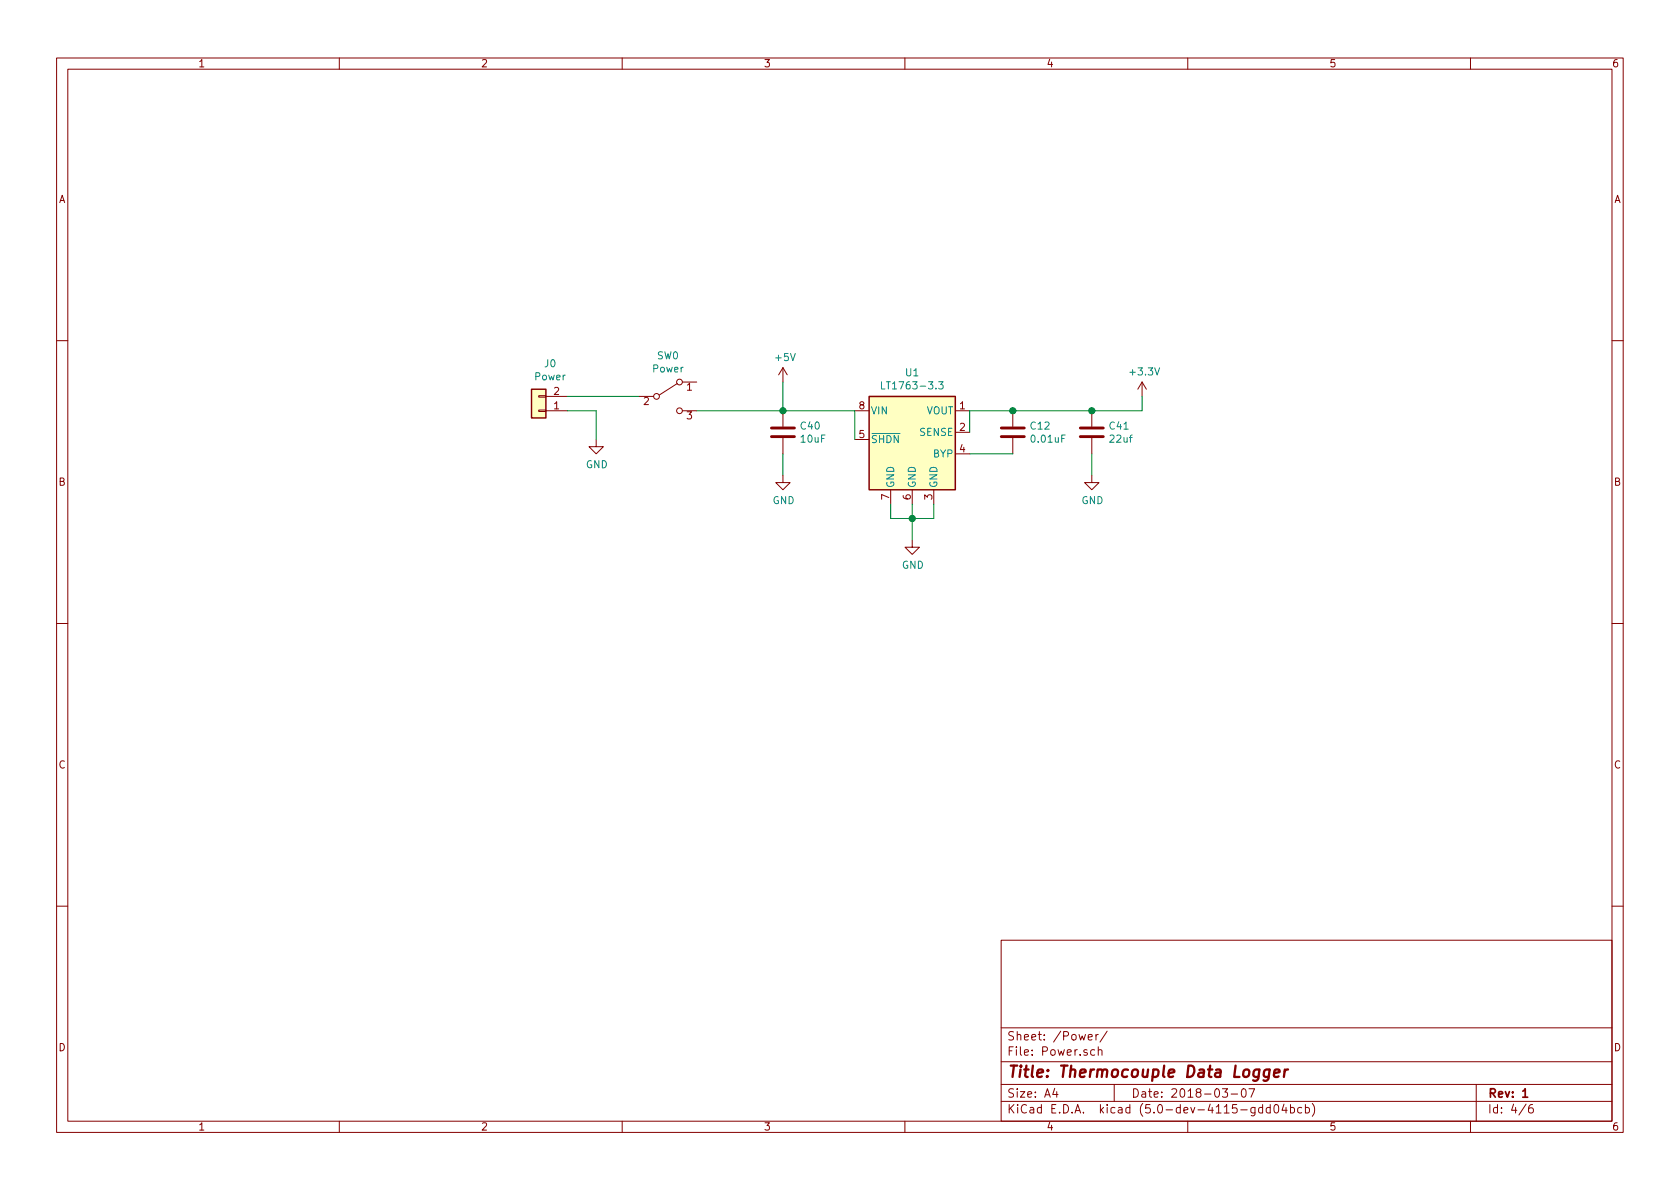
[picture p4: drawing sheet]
EESchema Schematic File Version 4
LIBS:Thermocouple Data Logger-cache
EELAYER 26 0
EELAYER END
$Descr A4 11693 8268
encoding utf-8
Sheet 4 6
Title "Thermocouple Data Logger"
Date "2018-03-07"
Rev "1"
Comp ""
Comment1 ""
Comment2 ""
Comment3 ""
Comment4 ""
$EndDescr
$Comp
L Switch:SW_SPDT SW0
U 1 1
P 4650 2750
F 0 "SW0" H 4650 3035 50  0000 C CNN
F 1 "Power" H 4650 2944 50  0000 C CNN
F 2 "Buttons_Switches_SMD:SW_SPDT_CK-JS102011SAQN" H 4650 2750 50  0001 C CNN
F 3 "" H 4650 2750 50  0001 C CNN
	1    4650 2750
	1    0    0    -1  
$EndComp
$Comp
L device:C C40
U 1 1
P 5450 3000
F 0 "C40" H 5565 3046 50  0000 L CNN
F 1 "10uF" H 5565 2955 50  0000 L CNN
F 2 "Capacitors_SMD:C_1210" H 5488 2850 50  0001 C CNN
F 3 "" H 5450 3000 50  0001 C CNN
	1    5450 3000
	1    0    0    -1  
$EndComp
$Comp
L device:C C41
U 1 1
P 7600 3000
F 0 "C41" H 7715 3046 50  0000 L CNN
F 1 "22uf" H 7715 2955 50  0000 L CNN
F 2 "Capacitors_SMD:C_1206" H 7638 2850 50  0001 C CNN
F 3 "" H 7600 3000 50  0001 C CNN
	1    7600 3000
	1    0    0    -1  
$EndComp
$Comp
L device:C C12
U 1 1
P 7050 3000
F 0 "C12" H 7165 3046 50  0000 L CNN
F 1 "0.01uF" H 7165 2955 50  0000 L CNN
F 2 "Capacitors_SMD:C_0402" H 7088 2850 50  0001 C CNN
F 3 "" H 7050 3000 50  0001 C CNN
	1    7050 3000
	1    0    0    -1  
$EndComp
$Comp
L Connector:Conn_01x02 J0
U 1 1
P 3750 2850
F 0 "J0" H 3670 2525 50  0000 C CNN
F 1 "Power" H 3670 2616 50  0000 C CNN
F 2 "Connectors_JST:JST_PH_S2B-PH-SM4-TB_02x2.00mm_Angled" H 3750 2850 50  0001 C CNN
F 3 "~" H 3750 2850 50  0001 C CNN
	1    3750 2850
	-1   0    0    1   
$EndComp
Wire Wire Line
	3950 2750 4450 2750
$Comp
L power:GND #PWR0176
U 1 1
P 6350 3750
F 0 "#PWR0176" H 6350 3500 50  0001 C CNN
F 1 "GND" H 6355 3577 50  0000 C CNN
F 2 "" H 6350 3750 50  0001 C CNN
F 3 "" H 6350 3750 50  0001 C CNN
	1    6350 3750
	1    0    0    -1  
$EndComp
$Comp
L power:+3.3V #PWR0177
U 1 1
P 7950 2750
F 0 "#PWR0177" H 7950 2600 50  0001 C CNN
F 1 "+3.3V" H 7965 2923 50  0000 C CNN
F 2 "" H 7950 2750 50  0001 C CNN
F 3 "" H 7950 2750 50  0001 C CNN
	1    7950 2750
	1    0    0    -1  
$EndComp
$Comp
L Thermocouple-Data-Logger:LT1763-3.3 U1
U 1 1
P 6350 2950
F 0 "U1" H 6350 3317 50  0000 C CNN
F 1 "LT1763-3.3" H 6350 3226 50  0000 C CNN
F 2 "Housings_SOIC:SOIC-8_3.9x4.9mm_Pitch1.27mm" H 6350 3275 50  0001 C CNN
F 3 "http://www.linear.com/docs/3903" H 6350 2950 50  0001 C CNN
	1    6350 2950
	1    0    0    -1  
$EndComp
Wire Wire Line
	4850 2850 5450 2850
$Comp
L power:GND #PWR0178
U 1 1
P 5450 3300
F 0 "#PWR0178" H 5450 3050 50  0001 C CNN
F 1 "GND" H 5455 3127 50  0000 C CNN
F 2 "" H 5450 3300 50  0001 C CNN
F 3 "" H 5450 3300 50  0001 C CNN
	1    5450 3300
	1    0    0    -1  
$EndComp
Wire Wire Line
	5450 3300 5450 3150
Wire Wire Line
	6200 3500 6200 3600
Wire Wire Line
	6200 3600 6350 3600
Wire Wire Line
	6500 3600 6500 3500
Wire Wire Line
	6350 3500 6350 3600
Connection ~ 6350 3600
Wire Wire Line
	6350 3600 6500 3600
Wire Wire Line
	6350 3750 6350 3600
Wire Wire Line
	6750 2850 6750 3000
Wire Wire Line
	7950 2850 7950 2750
Connection ~ 7600 2850
Wire Wire Line
	7600 2850 7950 2850
Wire Wire Line
	6750 2850 7050 2850
$Comp
L power:GND #PWR0179
U 1 1
P 7600 3300
F 0 "#PWR0179" H 7600 3050 50  0001 C CNN
F 1 "GND" H 7605 3127 50  0000 C CNN
F 2 "" H 7600 3300 50  0001 C CNN
F 3 "" H 7600 3300 50  0001 C CNN
	1    7600 3300
	1    0    0    -1  
$EndComp
Wire Wire Line
	7600 3300 7600 3150
Connection ~ 7050 2850
Wire Wire Line
	7050 2850 7600 2850
Wire Wire Line
	6750 3150 7050 3150
$Comp
L power:GND #PWR0180
U 1 1
P 4150 3050
F 0 "#PWR0180" H 4150 2800 50  0001 C CNN
F 1 "GND" H 4155 2877 50  0000 C CNN
F 2 "" H 4150 3050 50  0001 C CNN
F 3 "" H 4150 3050 50  0001 C CNN
	1    4150 3050
	1    0    0    -1  
$EndComp
Wire Wire Line
	3950 2850 4150 2850
Wire Wire Line
	4150 2850 4150 3050
Wire Wire Line
	5950 2850 5950 3050
Wire Wire Line
	5450 2850 5950 2850
Connection ~ 5450 2850
Wire Wire Line
	5450 2850 5450 2650
$Comp
L power:+5V #PWR0181
U 1 1
P 5450 2650
F 0 "#PWR0181" H 5450 2500 50  0001 C CNN
F 1 "+5V" H 5465 2823 50  0000 C CNN
F 2 "" H 5450 2650 50  0001 C CNN
F 3 "" H 5450 2650 50  0001 C CNN
	1    5450 2650
	1    0    0    -1  
$EndComp
$EndSCHEMATC
